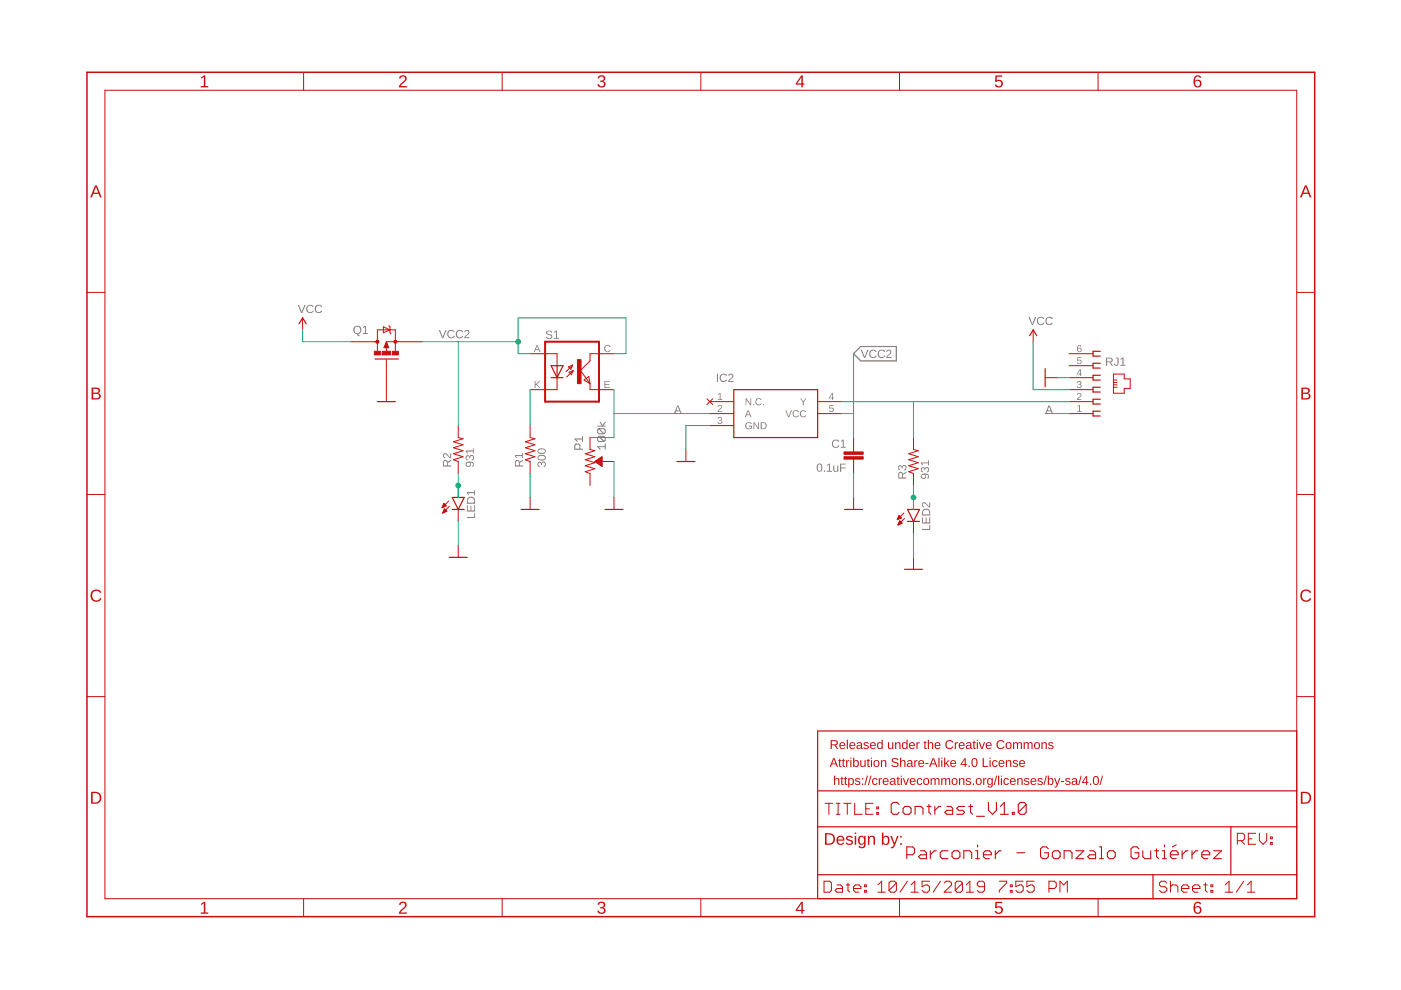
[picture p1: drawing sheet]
<?xml version="1.0" encoding="utf-8"?>
<!DOCTYPE eagle SYSTEM "eagle.dtd">
<!--
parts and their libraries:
SparkFun-Aesthetics: Licensing: Creative Commons ShareAlike 4.0 International - https://creativecommons.org/licenses/by-sa/4.0
-->
<eagle version="9.4.1">
<drawing>
<settings>
<setting alwaysvectorfont="no"/>
<setting keepoldvectorfont="yes"/>
<setting verticaltext="up"/>
</settings>
<grid distance="0.1" unitdist="inch" unit="inch" style="lines" multiple="1" display="no" altdistance="0.01" altunitdist="inch" altunit="inch"/>
<schematic xreflabel="%F%N/%S.%C%R" xrefpart="/%S.%C%R">
<fusionteam huburn="a.cGVyc29uYWw6dWUyYzkzNGM3" projecturn="a.cGVyc29uYWw6dWUyYzkzNGM3IzIwMTkwMjE1MTc2NjY5MDA2" folderUrn="urn:adsk.wipprod:fs.folder:co.rVJQfDPqQ5-dKC92NYvkNw"  versionUrn="urn:adsk.wipprod:fs.file:vf.jQMpOr-HQGusY5vP3RzhPw?version=1" camFileUrn="" camFileVersionUrn="" lastpublishedchangeguid="08e2ae93-016a-3fec-ec2c-6c9257970ab5"/>
<libraries>
<library name="SparkFun">
<symbols>
<symbol name="GND">
<wire x1="-1.905" y1="0" x2="1.905" y2="0" width="0.254" layer="94"/>
<text x="-2.54" y="-2.54" size="1.778" layer="96">&gt;VALUE</text>
<pin name="GND" x="0" y="2.54" visible="off" length="short" direction="sup" rot="R270"/>
</symbol>
</symbols>
<devicesets>
<deviceset name="GND" prefix="GND">
<gates>
<gate name="1" symbol="GND" x="0" y="0"/>
</gates>
<devices>
<device name="">
<technologies>
<technology name=""/>
</technologies>
</device>
</devices>
</deviceset>
</devicesets>
</library>
<library name="SparkFun-Aesthetics">
<symbols>
<symbol name="DGND">
<wire x1="-1.905" y1="0" x2="1.905" y2="0" width="0.254" layer="94"/>
<text x="-2.54" y="-2.54" size="1.778" layer="96">&gt;VALUE</text>
<pin name="GND" x="0" y="2.54" visible="off" length="short" direction="sup" rot="R270"/>
</symbol>
<symbol name="VCC">
<wire x1="0.762" y1="1.27" x2="0" y2="2.54" width="0.254" layer="94"/>
<wire x1="0" y1="2.54" x2="-0.762" y2="1.27" width="0.254" layer="94"/>
<text x="-1.016" y="3.556" size="1.778" layer="96">&gt;VALUE</text>
<pin name="VCC" x="0" y="0" visible="off" length="short" direction="sup" rot="R90"/>
</symbol>
</symbols>
<devicesets>
<deviceset name="GND" prefix="GND">
<gates>
<gate name="1" symbol="DGND" x="0" y="0"/>
</gates>
<devices>
<device name="">
<technologies>
<technology name=""/>
</technologies>
</device>
</devices>
</deviceset>
<deviceset name="VCC" prefix="SUPPLY">
<gates>
<gate name="G$1" symbol="VCC" x="0" y="0"/>
</gates>
<devices>
<device name="">
<technologies>
<technology name=""/>
</technologies>
</device>
</devices>
</deviceset>
</devicesets>
</library>
<library name="615006138421">
<symbols>
<symbol name="615006138421" library_locally_modified="yes">
<text x="-1.27" y="12.7" size="1.778" layer="95" align="center-left">&gt;NAME</text>
<text x="-1.27" y="-5.08" size="1.778" layer="96" align="center-left">&gt;VALUE</text>
<pin name="1" x="-5.08" y="-2.54" visible="pad" length="middle" direction="in"/>
<pin name="3" x="-5.08" y="2.54" visible="pad" length="middle" direction="in"/>
<pin name="5" x="-5.08" y="7.62" visible="pad" length="middle" direction="in"/>
<pin name="2" x="-5.08" y="0" visible="pad" length="middle" direction="in"/>
<pin name="4" x="-5.08" y="5.08" visible="pad" length="middle" direction="in"/>
<pin name="6" x="-5.08" y="10.16" visible="pad" length="middle" direction="in"/>
<wire x1="1.524" y1="10.668" x2="0" y2="10.668" width="0.254" layer="94"/>
<wire x1="0" y1="10.668" x2="0" y2="9.652" width="0.254" layer="94"/>
<wire x1="0" y1="9.652" x2="1.524" y2="9.652" width="0.254" layer="94"/>
<wire x1="1.524" y1="8.128" x2="0" y2="8.128" width="0.254" layer="94"/>
<wire x1="0" y1="8.128" x2="0" y2="7.112" width="0.254" layer="94"/>
<wire x1="0" y1="7.112" x2="1.524" y2="7.112" width="0.254" layer="94"/>
<wire x1="1.524" y1="5.588" x2="0" y2="5.588" width="0.254" layer="94"/>
<wire x1="0" y1="5.588" x2="0" y2="4.572" width="0.254" layer="94"/>
<wire x1="0" y1="4.572" x2="1.524" y2="4.572" width="0.254" layer="94"/>
<wire x1="1.524" y1="3.048" x2="0" y2="3.048" width="0.254" layer="94"/>
<wire x1="0" y1="3.048" x2="0" y2="2.032" width="0.254" layer="94"/>
<wire x1="0" y1="2.032" x2="1.524" y2="2.032" width="0.254" layer="94"/>
<wire x1="4.318" y1="1.778" x2="6.604" y2="1.778" width="0.1998" layer="94"/>
<wire x1="6.604" y1="1.778" x2="6.604" y2="2.794" width="0.1998" layer="94"/>
<wire x1="6.604" y1="2.794" x2="7.874" y2="2.794" width="0.1998" layer="94"/>
<wire x1="7.874" y1="2.794" x2="7.874" y2="4.826" width="0.1998" layer="94"/>
<wire x1="7.874" y1="4.826" x2="6.604" y2="4.826" width="0.1998" layer="94"/>
<wire x1="6.604" y1="4.826" x2="6.604" y2="5.842" width="0.1998" layer="94"/>
<wire x1="6.604" y1="5.842" x2="4.318" y2="5.842" width="0.1998" layer="94"/>
<wire x1="4.318" y1="5.842" x2="4.318" y2="4.572" width="0.1998" layer="94"/>
<wire x1="4.318" y1="4.572" x2="4.318" y2="4.064" width="0.1998" layer="94"/>
<wire x1="4.318" y1="4.064" x2="4.318" y2="3.556" width="0.1998" layer="94"/>
<wire x1="4.318" y1="3.556" x2="4.318" y2="3.048" width="0.1998" layer="94"/>
<wire x1="4.318" y1="3.048" x2="4.318" y2="1.778" width="0.1998" layer="94"/>
<wire x1="4.318" y1="4.572" x2="5.08" y2="4.572" width="0.1998" layer="94"/>
<wire x1="4.318" y1="4.064" x2="5.08" y2="4.064" width="0.1998" layer="94"/>
<wire x1="4.318" y1="3.556" x2="5.08" y2="3.556" width="0.1998" layer="94"/>
<wire x1="4.318" y1="3.048" x2="5.08" y2="3.048" width="0.1998" layer="94"/>
<wire x1="1.524" y1="0.508" x2="0" y2="0.508" width="0.254" layer="94"/>
<wire x1="0" y1="0.508" x2="0" y2="-0.508" width="0.254" layer="94"/>
<wire x1="0" y1="-0.508" x2="1.524" y2="-0.508" width="0.254" layer="94"/>
<wire x1="1.524" y1="-2.032" x2="0" y2="-2.032" width="0.254" layer="94"/>
<wire x1="0" y1="-2.032" x2="0" y2="-3.048" width="0.254" layer="94"/>
<wire x1="0" y1="-3.048" x2="1.524" y2="-3.048" width="0.254" layer="94"/>
</symbol>
</symbols>
<devicesets>
<deviceset name="615006138421" prefix="J">
<gates>
<gate name="G$1" symbol="615006138421" x="0" y="0"/>
</gates>
<devices>
<device name="" package="615006138421">
<connects>
<connect gate="G$1" pin="1" pad="1"/>
<connect gate="G$1" pin="2" pad="2"/>
<connect gate="G$1" pin="3" pad="3"/>
<connect gate="G$1" pin="4" pad="4"/>
<connect gate="G$1" pin="5" pad="5"/>
<connect gate="G$1" pin="6" pad="6"/>
</connects>
<package3dinstances>
<package3dinstance package3d_urn="urn:adsk.eagle:package:8853616/5"/>
</package3dinstances>
<technologies>
<technology name="">
<attribute name="3D_PACKAGE" value="" constant="no"/>
<attribute name="ALLIED_NUMBER" value="" constant="no"/>
<attribute name="DESCRIPTION" value="HORIZONTAL PLASTIC 6P6C MODULAR JACK TAP UP" constant="no"/>
<attribute name="HEIGHT" value="mm" constant="no"/>
<attribute name="MANUFACTURER_NAME" value="W&amp;uuml;rth Elektronik" constant="no"/>
<attribute name="MANUFACTURER_PART_NUMBER" value="615006138421" constant="no"/>
<attribute name="OTHER_PART_NUMBER" value="" constant="no"/>
<attribute name="RS_PART_NUMBER" value="7350282" constant="no"/>
<attribute name="SUPPLIER_NAME" value="RS" constant="no"/>
</technology>
</technologies>
</device>
</devices>
</deviceset>
</devicesets>
</library>
<library name="SparkFun-LED">
<symbols>
<symbol name="LED" library_locally_modified="yes">
<wire x1="1.27" y1="0" x2="0" y2="-2.54" width="0.254" layer="94"/>
<wire x1="0" y1="-2.54" x2="-1.27" y2="0" width="0.254" layer="94"/>
<wire x1="1.27" y1="-2.54" x2="0" y2="-2.54" width="0.254" layer="94"/>
<wire x1="0" y1="-2.54" x2="-1.27" y2="-2.54" width="0.254" layer="94"/>
<wire x1="1.27" y1="0" x2="0" y2="0" width="0.254" layer="94"/>
<wire x1="0" y1="0" x2="-1.27" y2="0" width="0.254" layer="94"/>
<wire x1="-2.032" y1="-0.762" x2="-3.429" y2="-2.159" width="0.1524" layer="94"/>
<wire x1="-1.905" y1="-1.905" x2="-3.302" y2="-3.302" width="0.1524" layer="94"/>
<text x="3.556" y="-4.572" size="1.778" layer="95" rot="R90">&gt;NAME</text>
<text x="5.715" y="-4.572" size="1.778" layer="96" rot="R90">&gt;VALUE</text>
<pin name="C" x="0" y="-5.08" visible="off" length="short" direction="pas" rot="R90"/>
<pin name="A" x="0" y="2.54" visible="off" length="short" direction="pas" rot="R270"/>
<polygon width="0.1524" layer="94">
<vertex x="-3.429" y="-2.159"/>
<vertex x="-3.048" y="-1.27"/>
<vertex x="-2.54" y="-1.778"/>
</polygon>
<polygon width="0.1524" layer="94">
<vertex x="-3.302" y="-3.302"/>
<vertex x="-2.921" y="-2.413"/>
<vertex x="-2.413" y="-2.921"/>
</polygon>
</symbol>
</symbols>
<devicesets>
<deviceset name="LED" locally_modified="yes" prefix="D" uservalue="yes" library_locally_modified="yes">
<gates>
<gate name="G$1" symbol="LED" x="0" y="0"/>
</gates>
<devices>
<device name="5MM" package="LED5MM">
<connects>
<connect gate="G$1" pin="A" pad="A"/>
<connect gate="G$1" pin="C" pad="K"/>
</connects>
<package3dinstances>
<package3dinstance package3d_urn="urn:adsk.eagle:package:8915060/1"/>
</package3dinstances>
<technologies>
<technology name=""/>
</technologies>
</device>
<device name="3MM" package="LED3MM">
<connects>
<connect gate="G$1" pin="A" pad="A"/>
<connect gate="G$1" pin="C" pad="K"/>
</connects>
<package3dinstances>
<package3dinstance package3d_urn="urn:adsk.eagle:package:8915059/1"/>
</package3dinstances>
<technologies>
<technology name="">
<attribute name="PROD_ID" value="DIO-08794" constant="no"/>
</technology>
</technologies>
</device>
<device name="1206" package="LED-1206">
<connects>
<connect gate="G$1" pin="A" pad="A"/>
<connect gate="G$1" pin="C" pad="C"/>
</connects>
<package3dinstances>
<package3dinstance package3d_urn="urn:adsk.eagle:package:8915058/1"/>
</package3dinstances>
<technologies>
<technology name=""/>
</technologies>
</device>
<device name="0603" package="LED-0603">
<connects>
<connect gate="G$1" pin="A" pad="A"/>
<connect gate="G$1" pin="C" pad="C"/>
</connects>
<package3dinstances>
<package3dinstance package3d_urn="urn:adsk.eagle:package:8915057/2"/>
</package3dinstances>
<technologies>
<technology name=""/>
</technologies>
</device>
<device name="10MM" package="LED10MM">
<connects>
<connect gate="G$1" pin="A" pad="A"/>
<connect gate="G$1" pin="C" pad="C"/>
</connects>
<package3dinstances>
<package3dinstance package3d_urn="urn:adsk.eagle:package:8915056/1"/>
</package3dinstances>
<technologies>
<technology name=""/>
</technologies>
</device>
<device name="-FKIT-1206" package="FKIT-LED-1206">
<connects>
<connect gate="G$1" pin="A" pad="A"/>
<connect gate="G$1" pin="C" pad="C"/>
</connects>
<package3dinstances>
<package3dinstance package3d_urn="urn:adsk.eagle:package:8915055/1"/>
</package3dinstances>
<technologies>
<technology name=""/>
</technologies>
</device>
<device name="-3MM-NO_SILK" package="LED3MM-NS">
<connects>
<connect gate="G$1" pin="A" pad="A"/>
<connect gate="G$1" pin="C" pad="K"/>
</connects>
<package3dinstances>
<package3dinstance package3d_urn="urn:adsk.eagle:package:8915054/1"/>
</package3dinstances>
<technologies>
<technology name=""/>
</technologies>
</device>
<device name="5MM-KIT" package="LED5MM-KIT">
<connects>
<connect gate="G$1" pin="A" pad="A"/>
<connect gate="G$1" pin="C" pad="K"/>
</connects>
<package3dinstances>
<package3dinstance package3d_urn="urn:adsk.eagle:package:8915053/1"/>
</package3dinstances>
<technologies>
<technology name=""/>
</technologies>
</device>
<device name="1206-BOTTOM" package="LED-1206-BOTTOM">
<connects>
<connect gate="G$1" pin="A" pad="A"/>
<connect gate="G$1" pin="C" pad="C"/>
</connects>
<package3dinstances>
<package3dinstance package3d_urn="urn:adsk.eagle:package:8915041/1"/>
</package3dinstances>
<technologies>
<technology name=""/>
</technologies>
</device>
</devices>
</deviceset>
</devicesets>
</library>
<library name="SparkFun-Resistors_2">
<symbols>
<symbol name="TRIMPOT" library_locally_modified="yes">
<pin name="CCW" x="0" y="5.08" visible="off" length="short" direction="pas" swaplevel="1" rot="R270"/>
<pin name="CW" x="0" y="-5.08" visible="off" length="short" direction="pas" swaplevel="1" rot="R90"/>
<pin name="WIPER" x="5.08" y="0" visible="off" length="short" direction="pas" swaplevel="1" rot="R180"/>
<wire x1="0" y1="-2.54" x2="-1.016" y2="-2.159" width="0.1524" layer="94"/>
<wire x1="-1.016" y1="-2.159" x2="1.016" y2="-1.524" width="0.1524" layer="94"/>
<wire x1="1.016" y1="-1.524" x2="-1.016" y2="-0.889" width="0.1524" layer="94"/>
<wire x1="-1.016" y1="-0.889" x2="1.016" y2="-0.254" width="0.1524" layer="94"/>
<wire x1="1.016" y1="-0.254" x2="-1.016" y2="0.381" width="0.1524" layer="94"/>
<wire x1="-1.016" y1="0.381" x2="1.016" y2="1.016" width="0.1524" layer="94"/>
<wire x1="1.016" y1="1.016" x2="-1.016" y2="1.651" width="0.1524" layer="94"/>
<wire x1="-1.016" y1="1.651" x2="1.016" y2="2.286" width="0.1524" layer="94"/>
<wire x1="1.016" y1="2.286" x2="0" y2="2.54" width="0.1524" layer="94"/>
<text x="-1.524" y="2.54" size="1.778" layer="95" font="vector" rot="R90">&gt;NAME</text>
<text x="1.524" y="2.54" size="1.778" layer="96" font="vector" rot="R90" align="top-left">&gt;VALUE</text>
<polygon width="0.1524" layer="94">
<vertex x="1.016" y="0"/>
<vertex x="2.54" y="-1.016"/>
<vertex x="2.54" y="1.016"/>
</polygon>
</symbol>
</symbols>
<devicesets>
<deviceset name="TRIMPOT" prefix="VR" uservalue="yes" library_locally_modified="yes">
<gates>
<gate name="R?" symbol="TRIMPOT" x="0" y="0"/>
</gates>
<devices>
<device name="-PTH-10MM-KNOB-1/2W-10%" package="TRIMPOT-PTH-3386U">
<connects>
<connect gate="R?" pin="CCW" pad="1"/>
<connect gate="R?" pin="CW" pad="3"/>
<connect gate="R?" pin="WIPER" pad="2"/>
</connects>
<package3dinstances>
<package3dinstance package3d_urn="urn:adsk.eagle:package:9103435/1"/>
</package3dinstances>
<technologies>
<technology name="">
<attribute name="PROD_ID" value="RES-09730"/>
<attribute name="SF_SKU" value="COM-09806"/>
<attribute name="VALUE" value="10k"/>
</technology>
</technologies>
</device>
<device name="-SMD-5MM-CLOSED-1/4W-20%" package="TRIMPOT-SMD-5MM">
<connects>
<connect gate="R?" pin="CCW" pad="A"/>
<connect gate="R?" pin="CW" pad="C"/>
<connect gate="R?" pin="WIPER" pad="B"/>
</connects>
<package3dinstances>
<package3dinstance package3d_urn="urn:adsk.eagle:package:9103433/1"/>
</package3dinstances>
<technologies>
<technology name="">
<attribute name="PROD_ID" value="RES-11156"/>
<attribute name="VALUE" value="5k"/>
</technology>
</technologies>
</device>
<device name="-SMD-3MM-CLOSED-1/8W-20%" package="TRIMPOT-SMD-3MM-CLOSED">
<connects>
<connect gate="R?" pin="CCW" pad="1"/>
<connect gate="R?" pin="CW" pad="3"/>
<connect gate="R?" pin="WIPER" pad="2"/>
</connects>
<package3dinstances>
<package3dinstance package3d_urn="urn:adsk.eagle:package:9103432/1"/>
</package3dinstances>
<technologies>
<technology name="">
<attribute name="PROD_ID" value="RES-09285"/>
<attribute name="VALUE" value="10k"/>
</technology>
</technologies>
</device>
<device name="-SMD-3MM-OPEN-1/10W-25%" package="TRIMPOT-SMD-TC33X">
<connects>
<connect gate="R?" pin="CCW" pad="3"/>
<connect gate="R?" pin="CW" pad="1"/>
<connect gate="R?" pin="WIPER" pad="2"/>
</connects>
<package3dinstances>
<package3dinstance package3d_urn="urn:adsk.eagle:package:9103440/1"/>
</package3dinstances>
<technologies>
<technology name="">
<attribute name="PROD_ID" value="RES-12428"/>
<attribute name="VALUE" value="10k"/>
</technology>
</technologies>
</device>
<device name="" package="3309W-1-104">
<connects>
<connect gate="R?" pin="CCW" pad="1"/>
<connect gate="R?" pin="CW" pad="3"/>
<connect gate="R?" pin="WIPER" pad="2"/>
</connects>
<package3dinstances>
<package3dinstance package3d_urn="urn:adsk.eagle:package:9103422/4"/>
</package3dinstances>
<technologies>
<technology name=""/>
</technologies>
</device>
</devices>
</deviceset>
</devicesets>
</library>
<library name="74LVC1G14GW-Q100_1">
<symbols>
<symbol name="74LVC1G14GW-Q100,1" library_locally_modified="yes">
<wire x1="5.08" y1="2.54" x2="22.86" y2="2.54" width="0.254" layer="94"/>
<wire x1="22.86" y1="-7.62" x2="22.86" y2="2.54" width="0.254" layer="94"/>
<wire x1="22.86" y1="-7.62" x2="5.08" y2="-7.62" width="0.254" layer="94"/>
<wire x1="5.08" y1="2.54" x2="5.08" y2="-7.62" width="0.254" layer="94"/>
<text x="24.13" y="7.62" size="1.778" layer="95" align="center-left">&gt;NAME</text>
<text x="24.13" y="5.08" size="1.778" layer="96" align="center-left">&gt;VALUE</text>
<pin name="N.C." x="0" y="0" length="middle" direction="nc"/>
<pin name="A" x="0" y="-2.54" length="middle"/>
<pin name="GND" x="0" y="-5.08" length="middle"/>
<pin name="Y" x="27.94" y="0" length="middle" rot="R180"/>
<pin name="VCC" x="27.94" y="-2.54" length="middle" rot="R180"/>
</symbol>
</symbols>
<devicesets>
<deviceset name="74LVC1G14GW-Q100,1" locally_modified="yes" prefix="IC" library_locally_modified="yes">
<gates>
<gate name="G$1" symbol="74LVC1G14GW-Q100,1" x="0" y="0"/>
</gates>
<devices>
<device name="" package="SOT65P212X110-5N">
<connects>
<connect gate="G$1" pin="A" pad="2"/>
<connect gate="G$1" pin="GND" pad="3"/>
<connect gate="G$1" pin="N.C." pad="1"/>
<connect gate="G$1" pin="VCC" pad="5"/>
<connect gate="G$1" pin="Y" pad="4"/>
</connects>
<package3dinstances>
<package3dinstance package3d_urn="urn:adsk.eagle:package:9103296/2"/>
</package3dinstances>
<technologies>
<technology name="">
<attribute name="ARROW_PART_NUMBER" value="74LVC1G14GW-Q100,1" constant="no"/>
<attribute name="ARROW_PRICE/STOCK" value="https://www.arrow.com/en/products/74lvc1g14gw-q1001/nexperia" constant="no"/>
<attribute name="DESCRIPTION" value="Inverter SchmittTrigger CMOS Auto TSSOP5" constant="no"/>
<attribute name="HEIGHT" value="1.1mm" constant="no"/>
<attribute name="MANUFACTURER_NAME" value="Nexperia" constant="no"/>
<attribute name="MANUFACTURER_PART_NUMBER" value="74LVC1G14GW-Q100,1" constant="no"/>
<attribute name="RS_PART_NUMBER" value="1526474" constant="no"/>
<attribute name="RS_PRICE/STOCK" value="http://befr.rs-online.com/web/p/products/1526474" constant="no"/>
</technology>
</technologies>
</device>
</devices>
</deviceset>
</devicesets>
</library>
<library name="RU1C002ZPTCL">
<symbols>
<symbol name="RU1C002ZPTCL" library_locally_modified="yes">
<text x="-1.27" y="5.08" size="1.778" layer="95" align="center-left">&gt;NAME</text>
<text x="-1.27" y="-5.08" size="1.778" layer="96" align="center-left">&gt;VALUE</text>
<text x="8.89" y="3.556" size="0.8128" layer="93">D</text>
<text x="8.89" y="-4.064" size="0.8128" layer="93">S</text>
<text x="4.064" y="0.508" size="0.8128" layer="93">G</text>
<pin name="G" x="0" y="0" visible="off" length="middle"/>
<pin name="D" x="10.16" y="7.62" visible="off" length="middle" rot="R270"/>
<pin name="S" x="10.16" y="-7.62" visible="off" length="middle" rot="R90"/>
<wire x1="6.5024" y1="2.413" x2="6.5024" y2="-2.54" width="0.254" layer="94"/>
<wire x1="10.16" y1="0" x2="10.16" y2="-1.905" width="0.1524" layer="94"/>
<wire x1="8.128" y1="-1.905" x2="10.16" y2="-1.905" width="0.1524" layer="94"/>
<wire x1="8.1534" y1="1.905" x2="12.7" y2="1.905" width="0.1524" layer="94"/>
<wire x1="12.7" y1="-1.905" x2="10.16" y2="-1.905" width="0.1524" layer="94"/>
<wire x1="10.16" y1="-1.905" x2="10.16" y2="-2.54" width="0.1524" layer="94"/>
<wire x1="12.7" y1="-1.905" x2="12.7" y2="-0.762" width="0.1524" layer="94"/>
<wire x1="12.7" y1="-0.762" x2="12.7" y2="1.905" width="0.1524" layer="94"/>
<wire x1="12.7" y1="-0.762" x2="13.335" y2="0.635" width="0.1524" layer="94"/>
<wire x1="13.335" y1="0.635" x2="12.065" y2="0.635" width="0.1524" layer="94"/>
<wire x1="12.065" y1="0.635" x2="12.7" y2="-0.762" width="0.1524" layer="94"/>
<wire x1="13.335" y1="-0.762" x2="12.7" y2="-0.762" width="0.1524" layer="94"/>
<wire x1="12.7" y1="-0.762" x2="12.065" y2="-0.762" width="0.1524" layer="94"/>
<wire x1="12.065" y1="-0.762" x2="11.811" y2="-1.016" width="0.1524" layer="94"/>
<wire x1="13.335" y1="-0.762" x2="13.589" y2="-0.508" width="0.1524" layer="94"/>
<wire x1="10.16" y1="0" x2="8.89" y2="0.508" width="0.1524" layer="94"/>
<wire x1="8.89" y1="0.508" x2="8.89" y2="-0.508" width="0.1524" layer="94"/>
<wire x1="8.89" y1="-0.508" x2="10.16" y2="0" width="0.1524" layer="94"/>
<wire x1="9.017" y1="0" x2="8.128" y2="0" width="0.1524" layer="94"/>
<wire x1="9.017" y1="-0.254" x2="9.906" y2="0" width="0.3048" layer="94"/>
<wire x1="9.906" y1="0" x2="9.017" y2="0.254" width="0.3048" layer="94"/>
<wire x1="9.017" y1="0.254" x2="9.017" y2="0" width="0.3048" layer="94"/>
<wire x1="9.017" y1="0" x2="9.271" y2="0" width="0.3048" layer="94"/>
<wire x1="6.35" y1="0" x2="5.08" y2="0" width="0.1524" layer="94"/>
<wire x1="10.16" y1="2.032" x2="10.16" y2="2.54" width="0.254" layer="94"/>
<circle x="10.16" y="-1.905" radius="0.127" width="0.4064" layer="94"/>
<circle x="10.16" y="1.905" radius="0.127" width="0.4064" layer="94"/>
<rectangle x1="7.366" y1="-2.54" x2="8.128" y2="-1.27" layer="94"/>
<rectangle x1="7.366" y1="1.27" x2="8.128" y2="2.54" layer="94"/>
<rectangle x1="7.366" y1="-0.889" x2="8.128" y2="0.889" layer="94"/>
</symbol>
</symbols>
<devicesets>
<deviceset name="RU1C002ZPTCL" locally_modified="yes" prefix="Q" library_locally_modified="yes">
<gates>
<gate name="G$1" symbol="RU1C002ZPTCL" x="0" y="0"/>
</gates>
<devices>
<device name="" package="SOTFL65P210X105-3N">
<connects>
<connect gate="G$1" pin="D" pad="3"/>
<connect gate="G$1" pin="G" pad="1"/>
<connect gate="G$1" pin="S" pad="2"/>
</connects>
<package3dinstances>
<package3dinstance package3d_urn="urn:adsk.eagle:package:8914148/2"/>
</package3dinstances>
<technologies>
<technology name="">
<attribute name="ARROW_PART_NUMBER" value="RU1C002ZPTCL" constant="no"/>
<attribute name="ARROW_PRICE/STOCK" value="" constant="no"/>
<attribute name="DESCRIPTION" value="ROHM - RU1C002ZPTCL - MOSFET, P-CH, -20V, -0.2A, SOT-323FL" constant="no"/>
<attribute name="HEIGHT" value="1.05mm" constant="no"/>
<attribute name="MANUFACTURER_NAME" value="ROHM Semiconductor" constant="no"/>
<attribute name="MANUFACTURER_PART_NUMBER" value="RU1C002ZPTCL" constant="no"/>
<attribute name="RS_PART_NUMBER" value="" constant="no"/>
<attribute name="RS_PRICE/STOCK" value="" constant="no"/>
</technology>
</technologies>
</device>
</devices>
</deviceset>
</devicesets>
</library>
<library name="Perfect_0402">
<symbols>
<symbol name="RESISTOR" library_locally_modified="yes">
<wire x1="2.54" y1="0" x2="2.921" y2="1.016" width="0.1524" layer="94"/>
<wire x1="2.921" y1="1.016" x2="3.556" y2="-1.016" width="0.1524" layer="94"/>
<wire x1="3.556" y1="-1.016" x2="4.191" y2="1.016" width="0.1524" layer="94"/>
<wire x1="4.191" y1="1.016" x2="4.826" y2="-1.016" width="0.1524" layer="94"/>
<wire x1="4.826" y1="-1.016" x2="5.461" y2="1.016" width="0.1524" layer="94"/>
<wire x1="5.461" y1="1.016" x2="6.096" y2="-1.016" width="0.1524" layer="94"/>
<wire x1="6.096" y1="-1.016" x2="6.731" y2="1.016" width="0.1524" layer="94"/>
<wire x1="6.731" y1="1.016" x2="7.366" y2="-1.016" width="0.1524" layer="94"/>
<wire x1="7.366" y1="-1.016" x2="7.62" y2="0" width="0.1524" layer="94"/>
<text x="1.27" y="1.4986" size="1.778" layer="95">&gt;NAME</text>
<text x="1.27" y="-3.302" size="1.778" layer="96">&gt;VALUE</text>
<pin name="2" x="10.16" y="0" visible="off" length="short" direction="pas" swaplevel="1" rot="R180"/>
<pin name="1" x="0" y="0" visible="off" length="short" direction="pas" swaplevel="1"/>
</symbol>
<symbol name="CAP" library_locally_modified="yes">
<wire x1="0" y1="5.08" x2="0" y2="4.572" width="0.1524" layer="94"/>
<wire x1="0" y1="2.54" x2="0" y2="3.048" width="0.1524" layer="94"/>
<text x="1.524" y="5.461" size="1.778" layer="95">&gt;NAME</text>
<text x="1.524" y="0.381" size="1.778" layer="96">&gt;VALUE</text>
<rectangle x1="-2.032" y1="3.048" x2="2.032" y2="3.556" layer="94"/>
<rectangle x1="-2.032" y1="4.064" x2="2.032" y2="4.572" layer="94"/>
<pin name="1" x="0" y="7.62" visible="off" length="short" direction="pas" swaplevel="1" rot="R270"/>
<pin name="2" x="0" y="0" visible="off" length="short" direction="pas" swaplevel="1" rot="R90"/>
</symbol>
</symbols>
<devicesets>
<deviceset name="RES_0402" library_locally_modified="yes">
<gates>
<gate name="G$1" symbol="RESISTOR" x="-5.08" y="0"/>
</gates>
<devices>
<device name="" package="RESC1005X35">
<connects>
<connect gate="G$1" pin="1" pad="1"/>
<connect gate="G$1" pin="2" pad="2"/>
</connects>
<package3dinstances>
<package3dinstance package3d_urn="urn:adsk.eagle:package:8884249/2"/>
</package3dinstances>
<technologies>
<technology name=""/>
</technologies>
</device>
</devices>
</deviceset>
<deviceset name="CAP_0402" prefix="C" uservalue="yes" library_locally_modified="yes">
<gates>
<gate name="G$1" symbol="CAP" x="0" y="0"/>
</gates>
<devices>
<device name="" package="0402">
<connects>
<connect gate="G$1" pin="1" pad="1"/>
<connect gate="G$1" pin="2" pad="2"/>
</connects>
<package3dinstances>
<package3dinstance package3d_urn="urn:adsk.eagle:package:8880359/2"/>
</package3dinstances>
<technologies>
<technology name=""/>
</technologies>
</device>
</devices>
</deviceset>
</devicesets>
</library>
<library name="tcrt5000">
<symbols>
<symbol name="OPTICAL_SENSOR" library_locally_modified="yes">
<wire x1="-2.413" y1="-2.413" x2="-1.016" y2="-1.016" width="0.1524" layer="94"/>
<wire x1="-1.016" y1="-1.016" x2="-1.905" y2="-1.397" width="0.1524" layer="94"/>
<wire x1="-1.905" y1="-1.397" x2="-1.397" y2="-1.905" width="0.1524" layer="94"/>
<wire x1="-1.397" y1="-1.905" x2="-1.016" y2="-1.016" width="0.1524" layer="94"/>
<wire x1="-1.143" y1="0.127" x2="-2.032" y2="-0.254" width="0.1524" layer="94"/>
<wire x1="-2.032" y1="-0.254" x2="-1.524" y2="-0.762" width="0.1524" layer="94"/>
<wire x1="-1.524" y1="-0.762" x2="-1.143" y2="0.127" width="0.1524" layer="94"/>
<wire x1="-2.54" y1="-1.27" x2="-1.143" y2="0.127" width="0.1524" layer="94"/>
<wire x1="-3.175" y1="0" x2="-4.445" y2="-2.54" width="0.254" layer="94"/>
<wire x1="-4.445" y1="-2.54" x2="-5.715" y2="0" width="0.254" layer="94"/>
<wire x1="-3.175" y1="-2.54" x2="-4.445" y2="-2.54" width="0.254" layer="94"/>
<wire x1="-4.445" y1="-2.54" x2="-5.715" y2="-2.54" width="0.254" layer="94"/>
<wire x1="-3.175" y1="0" x2="-4.445" y2="0" width="0.254" layer="94"/>
<wire x1="-4.445" y1="0" x2="-4.445" y2="-2.54" width="0.254" layer="94"/>
<wire x1="-4.445" y1="0" x2="-5.715" y2="0" width="0.254" layer="94"/>
<wire x1="-6.985" y1="-7.62" x2="4.445" y2="-7.62" width="0.4064" layer="94"/>
<wire x1="-6.985" y1="5.08" x2="-6.985" y2="-7.62" width="0.4064" layer="94"/>
<wire x1="4.445" y1="5.08" x2="4.445" y2="-7.62" width="0.4064" layer="94"/>
<wire x1="-7.62" y1="2.54" x2="-4.445" y2="2.54" width="0.1524" layer="94"/>
<wire x1="-4.445" y1="2.54" x2="-4.445" y2="0" width="0.1524" layer="94"/>
<wire x1="-4.445" y1="-2.54" x2="-4.445" y2="-5.08" width="0.1524" layer="94"/>
<wire x1="-4.445" y1="-5.08" x2="-7.62" y2="-5.08" width="0.1524" layer="94"/>
<wire x1="-6.985" y1="5.08" x2="4.445" y2="5.08" width="0.4064" layer="94"/>
<wire x1="2.54" y1="1.016" x2="0.508" y2="-1.016" width="0.1524" layer="94"/>
<wire x1="0.508" y1="-1.016" x2="2.54" y2="-3.81" width="0.1524" layer="94"/>
<wire x1="2.286" y1="-2.286" x2="2.54" y2="-3.81" width="0.1524" layer="94"/>
<wire x1="2.54" y1="-3.81" x2="1.27" y2="-3.048" width="0.1524" layer="94"/>
<wire x1="1.27" y1="-3.048" x2="2.286" y2="-2.286" width="0.1524" layer="94"/>
<wire x1="2.54" y1="2.54" x2="5.08" y2="2.54" width="0.1524" layer="94"/>
<wire x1="2.54" y1="2.54" x2="2.54" y2="1.016" width="0.1524" layer="94"/>
<wire x1="2.54" y1="-3.81" x2="2.54" y2="-5.08" width="0.1524" layer="94"/>
<wire x1="2.54" y1="-5.08" x2="5.08" y2="-5.08" width="0.1524" layer="94"/>
<text x="-6.985" y="5.715" size="1.778" layer="95">&gt;NAME</text>
<text x="-6.985" y="-10.16" size="1.778" layer="96">&gt;VALUE</text>
<rectangle x1="-0.127" y1="-3.81" x2="0.635" y2="1.27" layer="94"/>
<pin name="ANODE" x="-10.16" y="2.54" visible="pad" length="short" direction="pas"/>
<pin name="COLLECTOR" x="7.62" y="2.54" visible="pad" length="short" direction="pas" rot="R180"/>
<pin name="CATHODE" x="-10.16" y="-5.08" visible="pad" length="short" direction="pas"/>
<pin name="EMITTER" x="7.62" y="-5.08" visible="pad" length="short" direction="pas" rot="R180"/>
</symbol>
</symbols>
<devicesets>
<deviceset name="TCRT5000" prefix="OS" uservalue="yes">
<gates>
<gate name="OS" symbol="OPTICAL_SENSOR" x="-7.62" y="7.62"/>
</gates>
<devices>
<device name="" package="TCRT5000">
<connects>
<connect gate="OS" pin="ANODE" pad="A"/>
<connect gate="OS" pin="CATHODE" pad="K"/>
<connect gate="OS" pin="COLLECTOR" pad="C"/>
<connect gate="OS" pin="EMITTER" pad="E"/>
</connects>
<package3dinstances>
<package3dinstance package3d_urn="urn:adsk.eagle:package:9102302/3"/>
</package3dinstances>
<technologies>
<technology name=""/>
</technologies>
</device>
</devices>
</deviceset>
</devicesets>
</library>
<library name="MyFrames">
<symbols>
<symbol name="A4L-LOC">
<frame x1="0" y1="0" x2="260.35" y2="179.07" columns="6" rows="4" layer="94"/>
<wire x1="154.94" y1="3.81" x2="226.06" y2="3.81" width="0.254" layer="94"/>
<wire x1="256.54" y1="19.05" x2="242.57" y2="19.05" width="0.254" layer="94"/>
<wire x1="154.94" y1="3.81" x2="154.94" y2="8.89" width="0.254" layer="94"/>
<wire x1="154.94" y1="8.89" x2="226.06" y2="8.89" width="0.254" layer="94"/>
<wire x1="154.94" y1="8.89" x2="154.94" y2="19.05" width="0.254" layer="94"/>
<wire x1="256.54" y1="19.05" x2="256.54" y2="8.89" width="0.254" layer="94"/>
<wire x1="226.06" y1="8.89" x2="226.06" y2="3.81" width="0.254" layer="94"/>
<wire x1="226.06" y1="8.89" x2="242.57" y2="8.89" width="0.254" layer="94"/>
<wire x1="226.06" y1="3.81" x2="256.54" y2="3.81" width="0.254" layer="94"/>
<wire x1="242.57" y1="19.05" x2="242.57" y2="8.89" width="0.254" layer="94"/>
<wire x1="242.57" y1="19.05" x2="154.94" y2="19.05" width="0.254" layer="94"/>
<wire x1="242.57" y1="8.89" x2="256.54" y2="8.89" width="0.254" layer="94"/>
<wire x1="256.54" y1="8.89" x2="256.54" y2="3.81" width="0.254" layer="94"/>
<wire x1="154.94" y1="19.05" x2="154.94" y2="26.67" width="0.254" layer="94"/>
<wire x1="256.54" y1="39.37" x2="154.94" y2="39.37" width="0.254" layer="94"/>
<wire x1="256.54" y1="39.37" x2="256.54" y2="26.67" width="0.254" layer="94"/>
<wire x1="154.94" y1="26.67" x2="256.54" y2="26.67" width="0.254" layer="94"/>
<wire x1="154.94" y1="26.67" x2="154.94" y2="39.37" width="0.254" layer="94"/>
<wire x1="256.54" y1="26.67" x2="256.54" y2="19.05" width="0.254" layer="94"/>
<text x="156.21" y="5.08" size="2.54" layer="94" font="vector">Date:</text>
<text x="167.64" y="5.08" size="2.54" layer="94" font="vector">&gt;LAST_DATE_TIME</text>
<text x="227.33" y="5.08" size="2.54" layer="94" font="vector">Sheet:</text>
<text x="241.3" y="5.08" size="2.54" layer="94" font="vector">&gt;SHEET</text>
<text x="243.84" y="15.24" size="2.54" layer="94" font="vector">REV:</text>
<text x="156.464" y="21.59" size="2.54" layer="94" font="vector">TITLE:</text>
<text x="170.434" y="21.59" size="2.7432" layer="94" font="vector">&gt;DRAWING_NAME</text>
<text x="157.48" y="35.56" size="1.9304" layer="94">Released under the Creative Commons</text>
<text x="157.48" y="31.75" size="1.9304" layer="94">Attribution Share-Alike 4.0 License</text>
<text x="157.48" y="27.94" size="1.9304" layer="94"> https://creativecommons.org/licenses/by-sa/4.0/</text>
<text x="156.21" y="15.24" size="2.54" layer="94">Design by:</text>
<text x="173.736" y="12.192" size="2.7178" layer="94" font="vector">Parconier - Gonzalo Gutiérrez </text>
</symbol>
</symbols>
<devicesets>
<deviceset name="A4L-LOC" prefix="FRAME" uservalue="yes">
<gates>
<gate name="G$1" symbol="A4L-LOC" x="0" y="0"/>
</gates>
<devices>
<device name="">
<technologies>
<technology name=""/>
</technologies>
</device>
</devices>
</deviceset>
</devicesets>
</library>
</libraries>
<attributes>
</attributes>
<variantdefs>
</variantdefs>
<classes>
<class number="0" name="default" width="0" drill="0">
</class>
</classes>
<parts>
<part name="S1" library="tcrt5000" deviceset="TCRT5000" device="" package3d_urn="urn:adsk.eagle:package:9102302/3">
<attribute name="MPN" value="TCRT5000"/>
</part>
<part name="R1" library="Perfect_0402" deviceset="RES_0402" device="" package3d_urn="urn:adsk.eagle:package:8884249/2" value="300">
<attribute name="MPN" value="RC0402JR-07300RL"/>
</part>
<part name="GND1" library="SparkFun-Aesthetics" deviceset="GND" device=""/>
<part name="GND2" library="SparkFun-Aesthetics" deviceset="GND" device=""/>
<part name="GND4" library="SparkFun-Aesthetics" deviceset="GND" device=""/>
<part name="RJ1" library="615006138421" deviceset="615006138421" device="" package3d_urn="urn:adsk.eagle:package:8853616/5">
<attribute name="MPN" value="54601-906WPLF"/>
</part>
<part name="P1" library="SparkFun-Resistors_2" deviceset="TRIMPOT" device="" package3d_urn="urn:adsk.eagle:package:9103422/4" value="100k">
<attribute name="MPN" value="3309W-1-104"/>
<attribute name="MPNCH" value="065-100K"/>
</part>
<part name="SUPPLY1" library="SparkFun-Aesthetics" deviceset="VCC" device=""/>
<part name="Q1" library="RU1C002ZPTCL" deviceset="RU1C002ZPTCL" device="" package3d_urn="urn:adsk.eagle:package:8914148/2">
<attribute name="MPN" value="RU1C002ZPTCL"/>
</part>
<part name="GND5" library="SparkFun-Aesthetics" deviceset="GND" device=""/>
<part name="SUPPLY4" library="SparkFun-Aesthetics" deviceset="VCC" device=""/>
<part name="R3" library="Perfect_0402" deviceset="RES_0402" device="" package3d_urn="urn:adsk.eagle:package:8884249/2" value="931">
<attribute name="MPN" value="RC0402FR-07931RL"/>
</part>
<part name="LED2" library="SparkFun-LED" deviceset="LED" device="0603" package3d_urn="urn:adsk.eagle:package:8915057/2">
<attribute name="MPN" value="LB Q39E-L2OO-35-1"/>
</part>
<part name="GND3" library="SparkFun-Aesthetics" deviceset="GND" device=""/>
<part name="C1" library="Perfect_0402" deviceset="CAP_0402" device="" package3d_urn="urn:adsk.eagle:package:8880359/2" value="0.1uF">
<attribute name="MPN" value="CC0402KRX5R9BB104"/>
</part>
<part name="GND8" library="SparkFun" deviceset="GND" device=""/>
<part name="IC2" library="74LVC1G14GW-Q100_1" deviceset="74LVC1G14GW-Q100,1" device="" package3d_urn="urn:adsk.eagle:package:9103296/2">
<attribute name="MPN" value="74AHC1G14GW-Q100,1"/>
</part>
<part name="GND9" library="SparkFun-Aesthetics" deviceset="GND" device=""/>
<part name="R2" library="Perfect_0402" deviceset="RES_0402" device="" package3d_urn="urn:adsk.eagle:package:8884249/2" value="931">
<attribute name="MPN" value="RC0402FR-07931RL"/>
</part>
<part name="LED1" library="SparkFun-LED" deviceset="LED" device="0603" package3d_urn="urn:adsk.eagle:package:8915057/2">
<attribute name="MPN" value="LTST-C193KRKT-5A "/>
</part>
<part name="GND10" library="SparkFun-Aesthetics" deviceset="GND" device=""/>
<part name="FRAME1" library="MyFrames" deviceset="A4L-LOC" device=""/>
</parts>
<sheets>
<sheet>
<plain>
</plain>
<instances>
<instance part="S1" gate="OS" x="104.14" y="116.84" smashed="yes">
<attribute name="MPN" x="104.14" y="116.84" size="1.778" layer="96" display="off"/>
<attribute name="NAME" x="97.155" y="122.555" size="1.778" layer="95"/>
<attribute name="VALUE" x="97.155" y="106.68" size="1.778" layer="96"/>
</instance>
<instance part="R1" gate="G$1" x="93.98" y="93.98" smashed="yes" rot="R90">
<attribute name="MPN" x="93.98" y="93.98" size="1.778" layer="96" rot="R90" display="off"/>
<attribute name="NAME" x="92.4814" y="95.25" size="1.778" layer="95" rot="R90"/>
<attribute name="VALUE" x="97.282" y="95.25" size="1.778" layer="96" rot="R90"/>
</instance>
<instance part="GND1" gate="1" x="93.98" y="86.36" smashed="yes"/>
<instance part="GND2" gate="1" x="111.76" y="86.36" smashed="yes"/>
<instance part="GND4" gate="1" x="203.2" y="114.3" smashed="yes" rot="R270"/>
<instance part="RJ1" gate="G$1" x="213.36" y="109.22" smashed="yes">
<attribute name="MPN" x="213.36" y="109.22" size="1.778" layer="96" display="off"/>
<attribute name="NAME" x="215.9" y="116.84" size="1.778" layer="95"/>
</instance>
<instance part="P1" gate="R?" x="106.68" y="96.52" smashed="yes">
<attribute name="MPN" x="106.68" y="96.52" size="1.778" layer="96" display="off"/>
<attribute name="MPNCH" x="106.68" y="96.52" size="1.778" layer="96" display="off"/>
<attribute name="NAME" x="105.156" y="99.06" size="1.778" layer="95" font="vector" rot="R90"/>
<attribute name="VALUE" x="108.204" y="99.06" size="1.778" layer="96" font="vector" rot="R90" align="top-left"/>
</instance>
<instance part="SUPPLY1" gate="G$1" x="200.66" y="121.92" smashed="yes">
<attribute name="VALUE" x="199.644" y="125.476" size="1.778" layer="96"/>
</instance>
<instance part="Q1" gate="G$1" x="63.5" y="111.76" smashed="yes" rot="R90">
<attribute name="NAME" x="59.69" y="124.46" size="1.778" layer="95" rot="R180" align="center-left"/>
<attribute name="MPN" x="63.5" y="111.76" size="1.778" layer="96" rot="R90" display="off"/>
</instance>
<instance part="GND5" gate="1" x="63.5" y="109.22" smashed="yes"/>
<instance part="SUPPLY4" gate="G$1" x="45.72" y="124.46" smashed="yes">
<attribute name="VALUE" x="44.704" y="128.016" size="1.778" layer="96"/>
</instance>
<instance part="R3" gate="G$1" x="175.26" y="91.44" smashed="yes" rot="R90">
<attribute name="MPN" x="175.26" y="91.44" size="1.778" layer="96" rot="R90" display="off"/>
<attribute name="NAME" x="173.7614" y="92.71" size="1.778" layer="95" rot="R90"/>
<attribute name="VALUE" x="178.562" y="92.71" size="1.778" layer="96" rot="R90"/>
</instance>
<instance part="LED2" gate="G$1" x="175.26" y="86.36" smashed="yes">
<attribute name="MPN" x="175.26" y="86.36" size="1.778" layer="96" display="off"/>
<attribute name="NAME" x="178.816" y="81.788" size="1.778" layer="95" rot="R90"/>
<attribute name="VALUE" x="180.975" y="81.788" size="1.778" layer="96" rot="R90"/>
</instance>
<instance part="GND3" gate="1" x="175.26" y="73.66" smashed="yes"/>
<instance part="C1" gate="G$1" x="162.56" y="93.98" smashed="yes" rot="MR0">
<attribute name="MPN" x="162.56" y="93.98" size="1.778" layer="96" rot="MR0" display="off"/>
<attribute name="NAME" x="161.036" y="99.441" size="1.778" layer="95" rot="MR0"/>
<attribute name="VALUE" x="161.036" y="94.361" size="1.778" layer="96" rot="MR0"/>
</instance>
<instance part="GND8" gate="1" x="162.56" y="86.36" smashed="yes" rot="MR0"/>
<instance part="IC2" gate="G$1" x="132.08" y="109.22" smashed="yes">
<attribute name="MPN" x="132.08" y="109.22" size="1.778" layer="96" display="off"/>
<attribute name="NAME" x="133.35" y="114.3" size="1.778" layer="95" align="center-left"/>
</instance>
<instance part="GND9" gate="1" x="127" y="96.52" smashed="yes"/>
<instance part="R2" gate="G$1" x="78.74" y="93.98" smashed="yes" rot="R90">
<attribute name="MPN" x="78.74" y="93.98" size="1.778" layer="96" rot="R90" display="off"/>
<attribute name="NAME" x="77.2414" y="95.25" size="1.778" layer="95" rot="R90"/>
<attribute name="VALUE" x="82.042" y="95.25" size="1.778" layer="96" rot="R90"/>
</instance>
<instance part="LED1" gate="G$1" x="78.74" y="88.9" smashed="yes">
<attribute name="MPN" x="78.74" y="88.9" size="1.778" layer="96" display="off"/>
<attribute name="NAME" x="82.296" y="84.328" size="1.778" layer="95" rot="R90"/>
<attribute name="VALUE" x="84.455" y="84.328" size="1.778" layer="96" rot="R90"/>
</instance>
<instance part="GND10" gate="1" x="78.74" y="76.2" smashed="yes"/>
<instance part="FRAME1" gate="G$1" x="0" y="0" smashed="yes">
<attribute name="LAST_DATE_TIME" x="167.64" y="5.08" size="2.54" layer="94" font="vector"/>
<attribute name="SHEET" x="241.3" y="5.08" size="2.54" layer="94" font="vector"/>
<attribute name="DRAWING_NAME" x="170.434" y="21.59" size="2.7432" layer="94" font="vector"/>
</instance>
</instances>
<busses>
</busses>
<nets>
<net name="N$1" class="0">
<segment>
<pinref part="R1" gate="G$1" pin="2"/>
<pinref part="S1" gate="OS" pin="CATHODE"/>
<wire x1="93.98" y1="104.14" x2="93.98" y2="111.76" width="0.1524" layer="91"/>
</segment>
</net>
<net name="VCC2" class="0">
<segment>
<label x="81.28" y="124.46" size="1.778" layer="95" rot="R180"/>
<pinref part="S1" gate="OS" pin="COLLECTOR"/>
<wire x1="111.76" y1="119.38" x2="114.3" y2="119.38" width="0.1524" layer="91"/>
<wire x1="114.3" y1="119.38" x2="114.3" y2="127" width="0.1524" layer="91"/>
<wire x1="91.44" y1="121.92" x2="91.44" y2="127" width="0.1524" layer="91"/>
<wire x1="91.44" y1="127" x2="114.3" y2="127" width="0.1524" layer="91"/>
<pinref part="R2" gate="G$1" pin="2"/>
<wire x1="78.74" y1="121.92" x2="91.44" y2="121.92" width="0.1524" layer="91"/>
<wire x1="78.74" y1="104.14" x2="78.74" y2="121.92" width="0.1524" layer="91"/>
<pinref part="Q1" gate="G$1" pin="S"/>
<wire x1="71.12" y1="121.92" x2="78.74" y2="121.92" width="0.1524" layer="91"/>
<pinref part="S1" gate="OS" pin="ANODE"/>
<wire x1="93.98" y1="119.38" x2="91.44" y2="119.38" width="0.1524" layer="91"/>
<wire x1="91.44" y1="119.38" x2="91.44" y2="121.92" width="0.1524" layer="91"/>
<junction x="91.44" y="121.92"/>
</segment>
<segment>
<pinref part="IC2" gate="G$1" pin="VCC"/>
<wire x1="160.02" y1="106.68" x2="162.56" y2="106.68" width="0.1524" layer="91"/>
<wire x1="162.56" y1="106.68" x2="162.56" y2="119.38" width="0.1524" layer="91"/>
<pinref part="C1" gate="G$1" pin="1"/>
<wire x1="162.56" y1="101.6" x2="162.56" y2="106.68" width="0.1524" layer="91"/>
<label x="162.56" y="119.38" size="1.778" layer="95" xref="yes"/>
</segment>
</net>
<net name="VCC" class="0">
<segment>
<pinref part="SUPPLY1" gate="G$1" pin="VCC"/>
<wire x1="200.66" y1="111.76" x2="200.66" y2="121.92" width="0.1524" layer="91"/>
<pinref part="RJ1" gate="G$1" pin="3"/>
<wire x1="200.66" y1="111.76" x2="208.28" y2="111.76" width="0.1524" layer="91"/>
</segment>
<segment>
<pinref part="Q1" gate="G$1" pin="D"/>
<pinref part="SUPPLY4" gate="G$1" pin="VCC"/>
<wire x1="55.88" y1="121.92" x2="45.72" y2="121.92" width="0.1524" layer="91"/>
<wire x1="45.72" y1="121.92" x2="45.72" y2="124.46" width="0.1524" layer="91"/>
</segment>
</net>
<net name="GND" class="0">
<segment>
<pinref part="Q1" gate="G$1" pin="G"/>
<pinref part="GND5" gate="1" pin="GND"/>
</segment>
<segment>
<pinref part="LED2" gate="G$1" pin="C"/>
<pinref part="GND3" gate="1" pin="GND"/>
<wire x1="175.26" y1="76.2" x2="175.26" y2="81.28" width="0.1524" layer="91"/>
</segment>
<segment>
<pinref part="IC2" gate="G$1" pin="GND"/>
<wire x1="132.08" y1="104.14" x2="127" y2="104.14" width="0.1524" layer="91"/>
<wire x1="127" y1="104.14" x2="127" y2="99.06" width="0.1524" layer="91"/>
<pinref part="GND9" gate="1" pin="GND"/>
</segment>
<segment>
<pinref part="C1" gate="G$1" pin="2"/>
<pinref part="GND8" gate="1" pin="GND"/>
<wire x1="162.56" y1="88.9" x2="162.56" y2="93.98" width="0.1524" layer="91"/>
</segment>
<segment>
<pinref part="LED1" gate="G$1" pin="C"/>
<pinref part="GND10" gate="1" pin="GND"/>
<wire x1="78.74" y1="78.74" x2="78.74" y2="83.82" width="0.1524" layer="91"/>
</segment>
<segment>
<pinref part="R1" gate="G$1" pin="1"/>
<pinref part="GND1" gate="1" pin="GND"/>
<wire x1="93.98" y1="88.9" x2="93.98" y2="93.98" width="0.1524" layer="91"/>
</segment>
<segment>
<pinref part="GND2" gate="1" pin="GND"/>
<wire x1="111.76" y1="88.9" x2="111.76" y2="96.52" width="0.1524" layer="91"/>
<pinref part="P1" gate="R?" pin="WIPER"/>
</segment>
<segment>
<pinref part="RJ1" gate="G$1" pin="4"/>
<pinref part="GND4" gate="1" pin="GND"/>
<wire x1="205.74" y1="114.3" x2="208.28" y2="114.3" width="0.1524" layer="91"/>
</segment>
</net>
<net name="A" class="0">
<segment>
<pinref part="IC2" gate="G$1" pin="A"/>
<wire x1="111.76" y1="106.68" x2="132.08" y2="106.68" width="0.1524" layer="91"/>
<pinref part="S1" gate="OS" pin="EMITTER"/>
<wire x1="111.76" y1="106.68" x2="111.76" y2="111.76" width="0.1524" layer="91"/>
<pinref part="P1" gate="R?" pin="CCW"/>
<wire x1="106.68" y1="101.6" x2="111.76" y2="101.6" width="0.1524" layer="91"/>
<wire x1="111.76" y1="101.6" x2="111.76" y2="106.68" width="0.1524" layer="91"/>
<label x="124.46" y="106.68" size="1.778" layer="95"/>
</segment>
<segment>
<pinref part="RJ1" gate="G$1" pin="1"/>
<wire x1="208.28" y1="106.68" x2="203.2" y2="106.68" width="0.1524" layer="91"/>
<label x="203.2" y="106.68" size="1.778" layer="95"/>
</segment>
</net>
<net name="N$7" class="0">
<segment>
<pinref part="R3" gate="G$1" pin="2"/>
<wire x1="175.26" y1="109.22" x2="208.28" y2="109.22" width="0.1524" layer="91"/>
<wire x1="175.26" y1="101.6" x2="175.26" y2="109.22" width="0.1524" layer="91"/>
<pinref part="IC2" gate="G$1" pin="Y"/>
<wire x1="160.02" y1="109.22" x2="175.26" y2="109.22" width="0.1524" layer="91"/>
<pinref part="RJ1" gate="G$1" pin="2"/>
</segment>
</net>
<net name="N$8" class="0">
<segment>
<pinref part="R3" gate="G$1" pin="1"/>
<wire x1="175.26" y1="91.44" x2="175.26" y2="88.9" width="0.1524" layer="91"/>
<pinref part="LED2" gate="G$1" pin="A"/>
<wire x1="175.26" y1="88.9" x2="175.26" y2="86.36" width="0.1524" layer="91"/>
<junction x="175.26" y="88.9"/>
</segment>
</net>
<net name="N$9" class="0">
<segment>
<pinref part="R2" gate="G$1" pin="1"/>
<wire x1="78.74" y1="93.98" x2="78.74" y2="91.44" width="0.1524" layer="91"/>
<pinref part="LED1" gate="G$1" pin="A"/>
<wire x1="78.74" y1="91.44" x2="78.74" y2="88.9" width="0.1524" layer="91"/>
<junction x="78.74" y="91.44"/>
</segment>
</net>
</nets>
</sheet>
</sheets>
</schematic>
</drawing>
<compatibility>
<note version="8.2" severity="warning">
Since Version 8.2, EAGLE supports online libraries. The ids
of those online libraries will not be understood (or retained)
with this version.
</note>
<note version="8.3" severity="warning">
Since Version 8.3, EAGLE supports URNs for individual library
assets (packages, symbols, and devices). The URNs of those assets
will not be understood (or retained) with this version.
</note>
<note version="8.3" severity="warning">
Since Version 8.3, EAGLE supports the association of 3D packages
with devices in libraries, schematics, and board files. Those 3D
packages will not be understood (or retained) with this version.
</note>
</compatibility>
</eagle>
